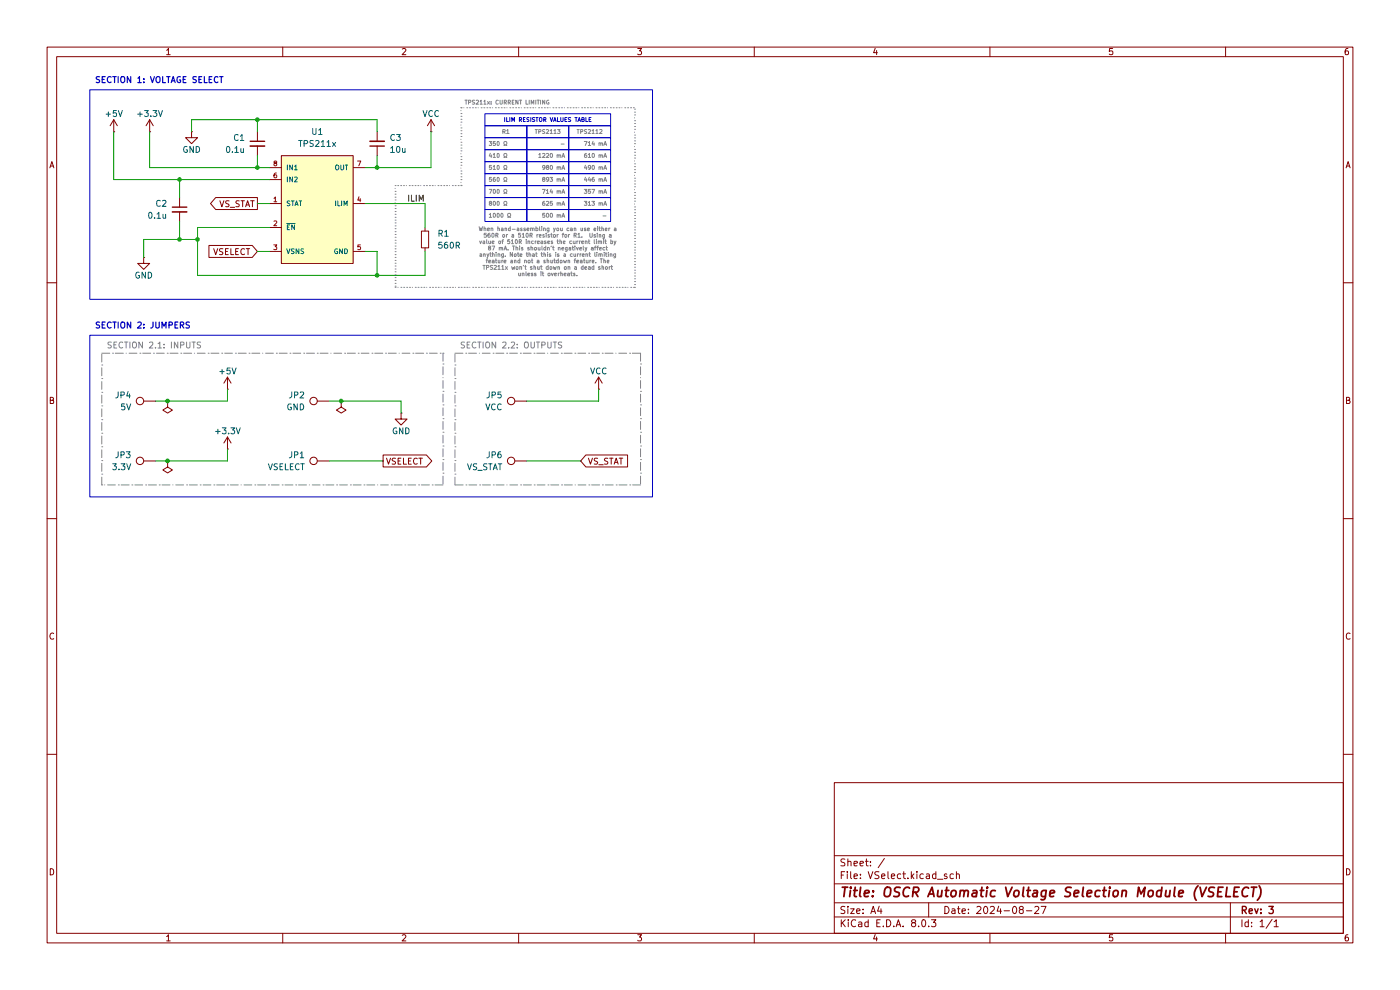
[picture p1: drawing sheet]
(kicad_sch
 (version 20231120)
 (generator "eeschema")
 (generator_version "8.0")
 (paper "A4")
 (title_block
  (title "OSCR Automatic Voltage Selection Module (VSELECT)")
  (date "2024-08-27")
  (rev "3"))
 (lib_symbols
  (symbol "!OSCRMisc:IC - VSELECT - TPS2113"
   (pin_names
    (offset 1.016)) (exclude_from_sim no) (in_bom yes) (on_board yes)
   (property "Reference" "U" (at 7.62 1.27 0) (effects (font (size 1.27 1.27)) (justify bottom)))
   (property "Value" "TPS2113" (at 0 8.89 0) (effects (font (size 1.27 1.27)) (justify left bottom) (hide yes)))
   (property "Footprint" "!OSCRMisc:IC - VSELECT - TPS2113PW" (at 0 11.43 0) (effects (font (size 1.27 1.27)) (justify left bottom) (hide yes)))
   (property "Datasheet" "http://www.ti.com/general/docs/lit/getliterature.tsp?genericPartNumber=TPS2113&fileType=pdf" (at 0 13.97 0) (effects (font (size 1.27 1.27)) (justify left bottom) (hide yes)))
   (property "Description" "OR Controller, Source Selector Switch, N-Channel, 2:1" (at 0 6.35 0) (effects (font (size 1.27 1.27)) (justify left bottom) (hide yes)))
   (property "LCSC" "C354512" (at 0 3.81 0) (effects (font (size 1.27 1.27)) (justify left bottom) (hide yes)))
   (property "Part" "Hand/TPS2113APWR (C130052); Machine/TPS2113ADRBR (C354512)" (at 0 16.51 0) (effects (font (size 1.27 1.27)) (justify left bottom) (hide yes)))
   (symbol "IC - VSELECT - TPS2113_1_1"
    (rectangle (start 0 0) (end 15.24 -22.86) (stroke (width 0) (type default)) (fill (type background)))
    (pin passive line (at -2.54 -10.16 0) (length 2.54) (name "STAT" (effects (font (size 1.016 1.016)))) (number "1" (effects (font (size 1.016 1.016)))))
    (pin input line (at -2.54 -15.24 0) (length 2.54) (name "~{EN}" (effects (font (size 1.016 1.016)))) (number "2" (effects (font (size 1.016 1.016)))))
    (pin input line (at -2.54 -20.32 0) (length 2.54) (name "VSNS" (effects (font (size 1.016 1.016)))) (number "3" (effects (font (size 1.016 1.016)))))
    (pin input line (at 17.78 -10.16 180) (length 2.54) (name "ILIM" (effects (font (size 1.016 1.016)))) (number "4" (effects (font (size 1.016 1.016)))))
    (pin power_in line (at 17.78 -20.32 180) (length 2.54) (name "GND" (effects (font (size 1.016 1.016)))) (number "5" (effects (font (size 1.016 1.016)))))
    (pin power_in line (at -2.54 -5.08 0) (length 2.54) (name "IN2" (effects (font (size 1.016 1.016)))) (number "6" (effects (font (size 1.016 1.016)))))
    (pin power_out line (at 17.78 -2.54 180) (length 2.54) (name "OUT" (effects (font (size 1.016 1.016)))) (number "7" (effects (font (size 1.016 1.016)))))
    (pin power_in line (at -2.54 -2.54 0) (length 2.54) (name "IN1" (effects (font (size 1.016 1.016)))) (number "8" (effects (font (size 1.016 1.016)))))
    (pin power_in line (at 17.78 -20.32 180) (length 2.54) hide (name "GND" (effects (font (size 1.016 1.016)))) (number "9" (effects (font (size 1.016 1.016)))))))
  (symbol "Connector:TestPoint"
   (pin_numbers hide)
   (pin_names
    (offset 0.762) hide) (exclude_from_sim no) (in_bom yes) (on_board yes)
   (property "Reference" "TP" (at 0 6.858 0) (effects (font (size 1.27 1.27))))
   (property "Value" "TestPoint" (at 0 5.08 0) (effects (font (size 1.27 1.27))))
   (property "Footprint" "" (at 5.08 0 0) (effects (font (size 1.27 1.27)) (hide yes)))
   (property "Datasheet" "~" (at 5.08 0 0) (effects (font (size 1.27 1.27)) (hide yes)))
   (property "Description" "test point" (at 0 0 0) (effects (font (size 1.27 1.27)) (hide yes)))
   (symbol "TestPoint_0_1"
    (circle (center 0 3.302) (radius 0.762) (stroke (width 0) (type default)) (fill (type none))))
   (symbol "TestPoint_1_1"
    (pin passive line (at 0 0 90) (length 2.54) (name "1" (effects (font (size 1.27 1.27)))) (number "1" (effects (font (size 1.27 1.27)))))))
  (symbol "Device:C_Small"
   (pin_numbers hide)
   (pin_names
    (offset 0.254) hide) (exclude_from_sim no) (in_bom yes) (on_board yes)
   (property "Reference" "C" (at 0.254 1.778 0) (effects (font (size 1.27 1.27)) (justify left)))
   (property "Value" "C_Small" (at 0.254 -2.032 0) (effects (font (size 1.27 1.27)) (justify left)))
   (property "Footprint" "" (at 0 0 0) (effects (font (size 1.27 1.27)) (hide yes)))
   (property "Datasheet" "~" (at 0 0 0) (effects (font (size 1.27 1.27)) (hide yes)))
   (property "Description" "Unpolarized capacitor, small symbol" (at 0 0 0) (effects (font (size 1.27 1.27)) (hide yes)))
   (symbol "C_Small_0_1"
    (polyline (pts (xy -1.524 -0.508) (xy 1.524 -0.508)) (stroke (width 0.3302) (type default)) (fill (type none)))
    (polyline (pts (xy -1.524 0.508) (xy 1.524 0.508)) (stroke (width 0.3048) (type default)) (fill (type none))))
   (symbol "C_Small_1_1"
    (pin passive line (at 0 2.54 270) (length 2.032) (name "~" (effects (font (size 1.27 1.27)))) (number "1" (effects (font (size 1.27 1.27)))))
    (pin passive line (at 0 -2.54 90) (length 2.032) (name "~" (effects (font (size 1.27 1.27)))) (number "2" (effects (font (size 1.27 1.27)))))))
  (symbol "Device:R_Small"
   (pin_numbers hide)
   (pin_names
    (offset 0.254) hide) (exclude_from_sim no) (in_bom yes) (on_board yes)
   (property "Reference" "R" (at 0.762 0.508 0) (effects (font (size 1.27 1.27)) (justify left)))
   (property "Value" "R_Small" (at 0.762 -1.016 0) (effects (font (size 1.27 1.27)) (justify left)))
   (property "Footprint" "" (at 0 0 0) (effects (font (size 1.27 1.27)) (hide yes)))
   (property "Datasheet" "~" (at 0 0 0) (effects (font (size 1.27 1.27)) (hide yes)))
   (property "Description" "Resistor, small symbol" (at 0 0 0) (effects (font (size 1.27 1.27)) (hide yes)))
   (symbol "R_Small_0_1"
    (rectangle (start -0.762 1.778) (end 0.762 -1.778) (stroke (width 0.2032) (type default)) (fill (type none))))
   (symbol "R_Small_1_1"
    (pin passive line (at 0 2.54 270) (length 0.762) (name "~" (effects (font (size 1.27 1.27)))) (number "1" (effects (font (size 1.27 1.27)))))
    (pin passive line (at 0 -2.54 90) (length 0.762) (name "~" (effects (font (size 1.27 1.27)))) (number "2" (effects (font (size 1.27 1.27)))))))
  (symbol "power:+3.3V"
   (power)
   (pin_numbers hide)
   (pin_names
    (offset 0) hide) (exclude_from_sim no) (in_bom yes) (on_board yes)
   (property "Reference" "#PWR" (at 0 -3.81 0) (effects (font (size 1.27 1.27)) (hide yes)))
   (property "Value" "+3.3V" (at 0 3.556 0) (effects (font (size 1.27 1.27))))
   (property "Footprint" "" (at 0 0 0) (effects (font (size 1.27 1.27)) (hide yes)))
   (property "Datasheet" "" (at 0 0 0) (effects (font (size 1.27 1.27)) (hide yes)))
   (property "Description" "Power symbol creates a global label with name \"+3.3V\"" (at 0 0 0) (effects (font (size 1.27 1.27)) (hide yes)))
   (symbol "+3.3V_0_1"
    (polyline (pts (xy -0.762 1.27) (xy 0 2.54)) (stroke (width 0) (type default)) (fill (type none)))
    (polyline (pts (xy 0 0) (xy 0 2.54)) (stroke (width 0) (type default)) (fill (type none)))
    (polyline (pts (xy 0 2.54) (xy 0.762 1.27)) (stroke (width 0) (type default)) (fill (type none))))
   (symbol "+3.3V_1_1"
    (pin power_in line (at 0 0 90) (length 0) (name "~" (effects (font (size 1.27 1.27)))) (number "1" (effects (font (size 1.27 1.27)))))))
  (symbol "power:+5V"
   (power)
   (pin_numbers hide)
   (pin_names
    (offset 0) hide) (exclude_from_sim no) (in_bom yes) (on_board yes)
   (property "Reference" "#PWR" (at 0 -3.81 0) (effects (font (size 1.27 1.27)) (hide yes)))
   (property "Value" "+5V" (at 0 3.556 0) (effects (font (size 1.27 1.27))))
   (property "Footprint" "" (at 0 0 0) (effects (font (size 1.27 1.27)) (hide yes)))
   (property "Datasheet" "" (at 0 0 0) (effects (font (size 1.27 1.27)) (hide yes)))
   (property "Description" "Power symbol creates a global label with name \"+5V\"" (at 0 0 0) (effects (font (size 1.27 1.27)) (hide yes)))
   (symbol "+5V_0_1"
    (polyline (pts (xy -0.762 1.27) (xy 0 2.54)) (stroke (width 0) (type default)) (fill (type none)))
    (polyline (pts (xy 0 0) (xy 0 2.54)) (stroke (width 0) (type default)) (fill (type none)))
    (polyline (pts (xy 0 2.54) (xy 0.762 1.27)) (stroke (width 0) (type default)) (fill (type none))))
   (symbol "+5V_1_1"
    (pin power_in line (at 0 0 90) (length 0) (name "~" (effects (font (size 1.27 1.27)))) (number "1" (effects (font (size 1.27 1.27)))))))
  (symbol "power:GND"
   (power)
   (pin_numbers hide)
   (pin_names
    (offset 0) hide) (exclude_from_sim no) (in_bom yes) (on_board yes)
   (property "Reference" "#PWR" (at 0 -6.35 0) (effects (font (size 1.27 1.27)) (hide yes)))
   (property "Value" "GND" (at 0 -3.81 0) (effects (font (size 1.27 1.27))))
   (property "Footprint" "" (at 0 0 0) (effects (font (size 1.27 1.27)) (hide yes)))
   (property "Datasheet" "" (at 0 0 0) (effects (font (size 1.27 1.27)) (hide yes)))
   (property "Description" "Power symbol creates a global label with name \"GND\" , ground" (at 0 0 0) (effects (font (size 1.27 1.27)) (hide yes)))
   (symbol "GND_0_1"
    (polyline (pts (xy 0 0) (xy 0 -1.27) (xy 1.27 -1.27) (xy 0 -2.54) (xy -1.27 -1.27) (xy 0 -1.27)) (stroke (width 0) (type default)) (fill (type none))))
   (symbol "GND_1_1"
    (pin power_in line (at 0 0 270) (length 0) (name "~" (effects (font (size 1.27 1.27)))) (number "1" (effects (font (size 1.27 1.27)))))))
  (symbol "power:PWR_FLAG"
   (power)
   (pin_numbers hide)
   (pin_names
    (offset 0) hide) (exclude_from_sim no) (in_bom yes) (on_board yes)
   (property "Reference" "#FLG" (at 0 1.905 0) (effects (font (size 1.27 1.27)) (hide yes)))
   (property "Value" "PWR_FLAG" (at 0 3.81 0) (effects (font (size 1.27 1.27))))
   (property "Footprint" "" (at 0 0 0) (effects (font (size 1.27 1.27)) (hide yes)))
   (property "Datasheet" "~" (at 0 0 0) (effects (font (size 1.27 1.27)) (hide yes)))
   (property "Description" "Special symbol for telling ERC where power comes from" (at 0 0 0) (effects (font (size 1.27 1.27)) (hide yes)))
   (symbol "PWR_FLAG_0_0"
    (pin power_out line (at 0 0 90) (length 0) (name "~" (effects (font (size 1.27 1.27)))) (number "1" (effects (font (size 1.27 1.27))))))
   (symbol "PWR_FLAG_0_1"
    (polyline (pts (xy 0 0) (xy 0 1.27) (xy -1.016 1.905) (xy 0 2.54) (xy 1.016 1.905) (xy 0 1.27)) (stroke (width 0) (type default)) (fill (type none)))))
  (symbol "power:VCC"
   (power)
   (pin_numbers hide)
   (pin_names
    (offset 0) hide) (exclude_from_sim no) (in_bom yes) (on_board yes)
   (property "Reference" "#PWR" (at 0 -3.81 0) (effects (font (size 1.27 1.27)) (hide yes)))
   (property "Value" "VCC" (at 0 3.556 0) (effects (font (size 1.27 1.27))))
   (property "Footprint" "" (at 0 0 0) (effects (font (size 1.27 1.27)) (hide yes)))
   (property "Datasheet" "" (at 0 0 0) (effects (font (size 1.27 1.27)) (hide yes)))
   (property "Description" "Power symbol creates a global label with name \"VCC\"" (at 0 0 0) (effects (font (size 1.27 1.27)) (hide yes)))
   (symbol "VCC_0_1"
    (polyline (pts (xy -0.762 1.27) (xy 0 2.54)) (stroke (width 0) (type default)) (fill (type none)))
    (polyline (pts (xy 0 0) (xy 0 2.54)) (stroke (width 0) (type default)) (fill (type none)))
    (polyline (pts (xy 0 2.54) (xy 0.762 1.27)) (stroke (width 0) (type default)) (fill (type none))))
   (symbol "VCC_1_1"
    (pin power_in line (at 0 0 90) (length 0) (name "~" (effects (font (size 1.27 1.27)))) (number "1" (effects (font (size 1.27 1.27))))))))
 (junction
  (at 72.39 85.09)
  (diameter 0)
  (color 0 0 0 0))
 (junction
  (at 35.56 97.79)
  (diameter 0)
  (color 0 0 0 0))
 (junction
  (at 80.01 35.56)
  (diameter 0)
  (color 0 0 0 0))
 (junction
  (at 54.61 35.56)
  (diameter 0)
  (color 0 0 0 0))
 (junction
  (at 38.1 50.8)
  (diameter 0)
  (color 0 0 0 0))
 (junction
  (at 35.56 85.09)
  (diameter 0)
  (color 0 0 0 0))
 (junction
  (at 54.61 25.4)
  (diameter 0)
  (color 0 0 0 0))
 (junction
  (at 41.91 50.8)
  (diameter 0)
  (color 0 0 0 0))
 (junction
  (at 80.01 58.42)
  (diameter 0)
  (color 0 0 0 0))
 (junction
  (at 38.1 38.1)
  (diameter 0)
  (color 0 0 0 0))
 (wire
  (pts (xy 127 82.55) (xy 127 85.09))
  (stroke (width 0) (type default)))
 (wire
  (pts (xy 41.91 58.42) (xy 80.01 58.42))
  (stroke (width 0) (type default)))
 (wire
  (pts (xy 24.13 38.1) (xy 24.13 27.94))
  (stroke (width 0) (type default)))
 (wire
  (pts (xy 111.76 97.79) (xy 123.19 97.79))
  (stroke (width 0) (type default)))
 (polyline
  (pts (xy 97.79 22.86) (xy 97.79 39.37))
  (stroke (width 0) (type dot) (color 132 132 132 1)))
 (wire
  (pts (xy 77.47 53.34) (xy 80.01 53.34))
  (stroke (width 0) (type default)))
 (polyline
  (pts (xy 134.62 60.96) (xy 134.62 22.86))
  (stroke (width 0) (type dot) (color 132 132 132 1)))
 (wire
  (pts (xy 54.61 53.34) (xy 57.15 53.34))
  (stroke (width 0) (type default)))
 (wire
  (pts (xy 69.85 97.79) (xy 81.28 97.79))
  (stroke (width 0) (type default)))
 (wire
  (pts (xy 85.09 85.09) (xy 85.09 87.63))
  (stroke (width 0) (type default)))
 (wire
  (pts (xy 38.1 38.1) (xy 57.15 38.1))
  (stroke (width 0) (type default)))
 (wire
  (pts (xy 80.01 25.4) (xy 54.61 25.4))
  (stroke (width 0) (type default)))
 (wire
  (pts (xy 80.01 58.42) (xy 90.17 58.42))
  (stroke (width 0) (type default)))
 (wire
  (pts (xy 80.01 53.34) (xy 80.01 58.42))
  (stroke (width 0) (type default)))
 (wire
  (pts (xy 35.56 97.79) (xy 48.26 97.79))
  (stroke (width 0) (type default)))
 (wire
  (pts (xy 54.61 33.02) (xy 54.61 35.56))
  (stroke (width 0) (type default)))
 (wire
  (pts (xy 38.1 38.1) (xy 24.13 38.1))
  (stroke (width 0) (type default)))
 (wire
  (pts (xy 54.61 43.18) (xy 57.15 43.18))
  (stroke (width 0) (type default)))
 (wire
  (pts (xy 30.48 50.8) (xy 30.48 54.61))
  (stroke (width 0) (type default)))
 (wire
  (pts (xy 69.85 85.09) (xy 72.39 85.09))
  (stroke (width 0) (type default)))
 (wire
  (pts (xy 57.15 48.26) (xy 41.91 48.26))
  (stroke (width 0) (type default)))
 (wire
  (pts (xy 38.1 50.8) (xy 30.48 50.8))
  (stroke (width 0) (type default)))
 (wire
  (pts (xy 33.02 85.09) (xy 35.56 85.09))
  (stroke (width 0) (type default)))
 (wire
  (pts (xy 111.76 85.09) (xy 127 85.09))
  (stroke (width 0) (type default)))
 (wire
  (pts (xy 72.39 85.09) (xy 85.09 85.09))
  (stroke (width 0) (type default)))
 (wire
  (pts (xy 80.01 33.02) (xy 80.01 35.56))
  (stroke (width 0) (type default)))
 (wire
  (pts (xy 91.44 27.94) (xy 91.44 35.56))
  (stroke (width 0) (type default)))
 (wire
  (pts (xy 31.75 27.94) (xy 31.75 35.56))
  (stroke (width 0) (type default)))
 (wire
  (pts (xy 40.64 27.94) (xy 40.64 25.4))
  (stroke (width 0) (type default)))
 (wire
  (pts (xy 38.1 38.1) (xy 38.1 41.91))
  (stroke (width 0) (type default)))
 (wire
  (pts (xy 33.02 97.79) (xy 35.56 97.79))
  (stroke (width 0) (type default)))
 (wire
  (pts (xy 31.75 35.56) (xy 54.61 35.56))
  (stroke (width 0) (type default)))
 (wire
  (pts (xy 80.01 35.56) (xy 91.44 35.56))
  (stroke (width 0) (type default)))
 (wire
  (pts (xy 90.17 53.34) (xy 90.17 58.42))
  (stroke (width 0) (type default)))
 (wire
  (pts (xy 35.56 85.09) (xy 48.26 85.09))
  (stroke (width 0) (type default)))
 (wire
  (pts (xy 40.64 25.4) (xy 54.61 25.4))
  (stroke (width 0) (type default)))
 (wire
  (pts (xy 48.26 95.25) (xy 48.26 97.79))
  (stroke (width 0) (type default)))
 (wire
  (pts (xy 54.61 35.56) (xy 57.15 35.56))
  (stroke (width 0) (type default)))
 (wire
  (pts (xy 77.47 35.56) (xy 80.01 35.56))
  (stroke (width 0) (type default)))
 (wire
  (pts (xy 54.61 25.4) (xy 54.61 27.94))
  (stroke (width 0) (type default)))
 (polyline
  (pts (xy 83.82 39.37) (xy 83.82 60.96))
  (stroke (width 0) (type dot) (color 132 132 132 1)))
 (polyline
  (pts (xy 83.82 60.96) (xy 134.62 60.96))
  (stroke (width 0) (type dot) (color 132 132 132 1)))
 (wire
  (pts (xy 90.17 43.18) (xy 90.17 48.26))
  (stroke (width 0) (type default)))
 (wire
  (pts (xy 41.91 58.42) (xy 41.91 50.8))
  (stroke (width 0) (type default)))
 (polyline
  (pts (xy 97.79 22.86) (xy 134.62 22.86))
  (stroke (width 0) (type dot) (color 132 132 132 1)))
 (wire
  (pts (xy 80.01 27.94) (xy 80.01 25.4))
  (stroke (width 0) (type default)))
 (wire
  (pts (xy 38.1 50.8) (xy 41.91 50.8))
  (stroke (width 0) (type default)))
 (wire
  (pts (xy 77.47 43.18) (xy 90.17 43.18))
  (stroke (width 0) (type default)))
 (wire
  (pts (xy 38.1 46.99) (xy 38.1 50.8))
  (stroke (width 0) (type default)))
 (wire
  (pts (xy 41.91 50.8) (xy 41.91 48.26))
  (stroke (width 0) (type default)))
 (polyline
  (pts (xy 97.79 39.37) (xy 83.82 39.37))
  (stroke (width 0) (type dot) (color 132 132 132 1)))
 (wire
  (pts (xy 48.26 82.55) (xy 48.26 85.09))
  (stroke (width 0) (type default)))
 (rectangle
  (start 21.59 74.93)
  (end 93.98 102.87)
  (stroke (width 0) (type dash_dot) (color 132 132 132 1))
  (fill (type none)))
 (rectangle
  (start 96.52 74.93)
  (end 135.89 102.87)
  (stroke (width 0) (type dash_dot) (color 132 132 132 1))
  (fill (type none)))
 (rectangle
  (start 19.05 71.12)
  (end 138.43 105.41)
  (stroke (width 0) (type default))
  (fill (type none)))
 (rectangle
  (start 19.05 19.05)
  (end 138.43 63.5)
  (stroke (width 0) (type default))
  (fill (type none)))
 (text_box "350 Ω"
  (exclude_from_sim no)
  (at 102.87 29.21 0)
  (size 8.89 2.54)
  (stroke (width 0.1) (type solid))
  (fill (type none))
  (effects (font (size 0.847 0.847) (color 132 132 132 1)) (justify left)))
 (text_box "SECTION 2: JUMPERS"
  (exclude_from_sim no)
  (at 19.05 67.31 0)
  (size 119.38 3.81)
  (stroke (width -0.0001) (type default))
  (fill (type none))
  (effects (font (size 1.27 1.27) (thickness 0.254)
    (bold yes)) (justify left top)))
 (text_box "700 Ω"
  (exclude_from_sim no)
  (at 102.87 39.37 0)
  (size 8.89 2.54)
  (stroke (width 0.1) (type solid))
  (fill (type none))
  (effects (font (size 0.847 0.847) (color 132 132 132 1)) (justify left)))
 (text_box "TPS2113"
  (exclude_from_sim no)
  (at 111.76 26.67 0)
  (size 8.89 2.54)
  (stroke (width 0.1) (type solid))
  (fill (type none))
  (effects (font (size 0.847 0.847) (thickness 0.1694)
    (bold yes) (color 132 132 132 1))))
 (text_box "510 Ω"
  (exclude_from_sim no)
  (at 102.87 34.29 0)
  (size 8.89 2.54)
  (stroke (width 0.1) (type solid))
  (fill (type none))
  (effects (font (size 0.847 0.847) (color 132 132 132 1)) (justify left)))
 (text_box "446 mA"
  (exclude_from_sim no)
  (at 120.65 36.83 0)
  (size 8.89 2.54)
  (stroke (width 0.1) (type solid))
  (fill (type none))
  (effects (font (size 0.847 0.847) (color 132 132 132 1)) (justify right)))
 (text_box "490 mA"
  (exclude_from_sim no)
  (at 120.65 34.29 0)
  (size 8.89 2.54)
  (stroke (width 0.1) (type solid))
  (fill (type none))
  (effects (font (size 0.847 0.847) (color 132 132 132 1)) (justify right)))
 (text_box "R1"
  (exclude_from_sim no)
  (at 102.87 26.67 0)
  (size 8.89 2.54)
  (stroke (width 0.1) (type solid))
  (fill (type none))
  (effects (font (size 0.847 0.847) (thickness 0.1694)
    (bold yes) (color 132 132 132 1))))
 (text_box "980 mA"
  (exclude_from_sim no)
  (at 111.76 34.29 0)
  (size 8.89 2.54)
  (stroke (width 0.1) (type solid))
  (fill (type none))
  (effects (font (size 0.847 0.847) (color 132 132 132 1)) (justify right)))
 (text_box "893 mA"
  (exclude_from_sim no)
  (at 111.76 36.83 0)
  (size 8.89 2.54)
  (stroke (width 0.1) (type solid))
  (fill (type none))
  (effects (font (size 0.847 0.847) (color 132 132 132 1)) (justify right)))
 (text_box "1000 Ω"
  (exclude_from_sim no)
  (at 102.87 44.45 0)
  (size 8.89 2.54)
  (stroke (width 0.1) (type solid))
  (fill (type none))
  (effects (font (size 0.847 0.847) (color 132 132 132 1)) (justify left)))
 (text_box "714 mA"
  (exclude_from_sim no)
  (at 111.76 39.37 0)
  (size 8.89 2.54)
  (stroke (width 0.1) (type solid))
  (fill (type none))
  (effects (font (size 0.847 0.847) (color 132 132 132 1)) (justify right)))
 (text_box "313 mA"
  (exclude_from_sim no)
  (at 120.65 41.91 0)
  (size 8.89 2.54)
  (stroke (width 0.1) (type solid))
  (fill (type none))
  (effects (font (size 0.847 0.847) (color 132 132 132 1)) (justify right)))
 (text_box "TPS211x: CURRENT LIMITING"
  (exclude_from_sim no)
  (at 97.79 20.32 0)
  (size 36.83 2.54)
  (stroke (width -0.0001) (type default))
  (fill (type none))
  (effects (font (size 0.847 0.847) (thickness 0.254)
    (bold yes) (color 132 132 132 1)) (justify left bottom)))
 (text_box "714 mA"
  (exclude_from_sim no)
  (at 120.65 29.21 0)
  (size 8.89 2.54)
  (stroke (width 0.1) (type solid))
  (fill (type none))
  (effects (font (size 0.847 0.847) (color 132 132 132 1)) (justify right)))
 (text_box "500 mA"
  (exclude_from_sim no)
  (at 111.76 44.45 0)
  (size 8.89 2.54)
  (stroke (width 0.1) (type solid))
  (fill (type none))
  (effects (font (size 0.847 0.847) (color 132 132 132 1)) (justify right)))
 (text_box "625 mA"
  (exclude_from_sim no)
  (at 111.76 41.91 0)
  (size 8.89 2.54)
  (stroke (width 0.1) (type solid))
  (fill (type none))
  (effects (font (size 0.847 0.847) (color 132 132 132 1)) (justify right)))
 (text_box "560 Ω"
  (exclude_from_sim no)
  (at 102.87 36.83 0)
  (size 8.89 2.54)
  (stroke (width 0.1) (type solid))
  (fill (type none))
  (effects (font (size 0.847 0.847) (color 132 132 132 1)) (justify left)))
 (text_box "357 mA"
  (exclude_from_sim no)
  (at 120.65 39.37 0)
  (size 8.89 2.54)
  (stroke (width 0.1) (type solid))
  (fill (type none))
  (effects (font (size 0.847 0.847) (color 132 132 132 1)) (justify right)))
 (text_box "SECTION 2.2: OUTPUTS"
  (exclude_from_sim no)
  (at 96.52 72.39 0)
  (size 39.37 2.54)
  (stroke (width -0.0001) (type default))
  (fill (type none))
  (effects (font (size 1.27 1.27) (color 132 132 132 1)) (justify left bottom)))
 (text_box "610 mA"
  (exclude_from_sim no)
  (at 120.65 31.75 0)
  (size 8.89 2.54)
  (stroke (width 0.1) (type solid))
  (fill (type none))
  (effects (font (size 0.847 0.847) (color 132 132 132 1)) (justify right)))
 (text_box "1220 mA"
  (exclude_from_sim no)
  (at 111.76 31.75 0)
  (size 8.89 2.54)
  (stroke (width 0.1) (type solid))
  (fill (type none))
  (effects (font (size 0.847 0.847) (color 132 132 132 1)) (justify right)))
 (text_box "410 Ω"
  (exclude_from_sim no)
  (at 102.87 31.75 0)
  (size 8.89 2.54)
  (stroke (width 0.1) (type solid))
  (fill (type none))
  (effects (font (size 0.847 0.847) (color 132 132 132 1)) (justify left)))
 (text_box "-"
  (exclude_from_sim no)
  (at 111.76 29.21 0)
  (size 8.89 2.54)
  (stroke (width 0.1) (type solid))
  (fill (type none))
  (effects (font (size 0.847 0.847) (color 132 132 132 1)) (justify right)))
 (text_box "SECTION 2.1: INPUTS"
  (exclude_from_sim no)
  (at 21.59 72.39 0)
  (size 72.39 2.54)
  (stroke (width -0.0001) (type default))
  (fill (type none))
  (effects (font (size 1.27 1.27) (color 132 132 132 1)) (justify left bottom)))
 (text_box "ILIM RESISTOR VALUES TABLE"
  (exclude_from_sim no)
  (at 102.87 24.13 0)
  (size 26.67 2.54)
  (stroke (width 0.1) (type solid))
  (fill (type none))
  (effects (font (size 0.847 0.847) (thickness 0.1694)
    (bold yes))))
 (text_box "TPS2112"
  (exclude_from_sim no)
  (at 120.65 26.67 0)
  (size 8.89 2.54)
  (stroke (width 0.1) (type solid))
  (fill (type none))
  (effects (font (size 0.847 0.847) (thickness 0.1694)
    (bold yes) (color 132 132 132 1))))
 (text_box "-"
  (exclude_from_sim no)
  (at 120.65 44.45 0)
  (size 8.89 2.54)
  (stroke (width 0.1) (type solid))
  (fill (type none))
  (effects (font (size 0.847 0.847) (color 132 132 132 1)) (justify right)))
 (text_box "800 Ω"
  (exclude_from_sim no)
  (at 102.87 41.91 0)
  (size 8.89 2.54)
  (stroke (width 0.1) (type solid))
  (fill (type none))
  (effects (font (size 0.847 0.847) (color 132 132 132 1)) (justify left)))
 (text_box "SECTION 1: VOLTAGE SELECT"
  (exclude_from_sim no)
  (at 19.05 15.24 0)
  (size 119.38 3.81)
  (stroke (width -0.0001) (type default))
  (fill (type none))
  (effects (font (size 1.27 1.27) (thickness 0.254)
    (bold yes)) (justify left top)))
 (text_box "When hand-assembling you can use either a 560R or a 510R resistor for R1.  Using a value of 510R increases the current limit by 87 mA. This shouldn't negatively affect anything. Note that this is a current limiting feature and not a shutdown feature. The TPS211x won't shut down on a dead short unless it overheats."
  (exclude_from_sim no)
  (at 100.33 46.99 0)
  (size 31.75 12.7)
  (stroke (width -0.0001) (type dot))
  (fill (type none))
  (effects (font (size 0.847 0.847) (color 132 132 132 1))))
 (label "ILIM"
  (at 90.17 43.18 180)
  (fields_autoplaced yes)
  (effects (font (size 1.27 1.27)) (justify right bottom)))
 (global_label "VS_STAT"
  (shape input)
  (at 123.19 97.79 0)
  (fields_autoplaced yes)
  (effects (font (size 1.27 1.27)) (justify left))
  (property "Intersheetrefs" "${INTERSHEET_REFS}" (at 133.6742 97.79 0) (effects (font (size 1.27 1.27)) (justify left) (hide yes))))
 (global_label "VSELECT"
  (shape output)
  (at 81.28 97.79 0)
  (fields_autoplaced yes)
  (effects (font (size 1.27 1.27)) (justify left))
  (property "Intersheetrefs" "${INTERSHEET_REFS}" (at 92.127 97.79 0) (effects (font (size 1.27 1.27)) (justify left) (hide yes))))
 (global_label "VS_STAT"
  (shape output)
  (at 54.61 43.18 180)
  (fields_autoplaced yes)
  (effects (font (size 1.27 1.27)) (justify right))
  (property "Intersheetrefs" "${INTERSHEET_REFS}" (at 44.1258 43.18 0) (effects (font (size 1.27 1.27)) (justify right) (hide yes))))
 (global_label "VSELECT"
  (shape input)
  (at 54.61 53.34 180)
  (fields_autoplaced yes)
  (effects (font (size 1.27 1.27)) (justify right))
  (property "Intersheetrefs" "${INTERSHEET_REFS}" (at 43.763 53.34 0) (effects (font (size 1.27 1.27)) (justify right) (hide yes))))
 (symbol
  (lib_id "Device:C_Small")
  (at 38.1 44.45 0)
  (unit 1)
  (exclude_from_sim no)
  (in_bom yes)
  (on_board yes)
  (dnp no)
  (fields_autoplaced yes)
  (property "Reference" "C2" (at 35.56 43.1862 0) (effects (font (size 1.27 1.27)) (justify right)))
  (property "Value" "0.1u" (at 35.56 45.7262 0) (effects (font (size 1.27 1.27)) (justify right)))
  (property "Footprint" "Capacitor_SMD:C_0402_1005Metric_Pad0.74x0.62mm_HandSolder" (at 38.1 44.45 0) (effects (font (size 1.27 1.27)) (hide yes)))
  (property "Datasheet" "~" (at 38.1 44.45 0) (effects (font (size 1.27 1.27)) (hide yes)))
  (property "Description" "Unpolarized capacitor, small symbol" (at 38.1 44.45 0) (effects (font (size 1.27 1.27)) (hide yes)))
  (property "LCSC" "C1525" (at 38.1 44.45 0) (effects (font (size 1.27 1.27)) (hide yes)))
  (property "Part" "CL05B104KO5NNNC" (at 38.1 44.45 0) (effects (font (size 1.27 1.27)) (hide yes)))
  (pin "1")
  (pin "2"))
 (symbol
  (lib_id "power:VCC")
  (at 127 82.55 0)
  (unit 1)
  (exclude_from_sim no)
  (in_bom yes)
  (on_board yes)
  (dnp no)
  (property "Reference" "#PWR0102" (at 127 86.36 0) (effects (font (size 1.27 1.27)) (hide yes)))
  (property "Value" "VCC" (at 127 78.74 0) (effects (font (size 1.27 1.27))))
  (property "Footprint" "" (at 127 82.55 0) (effects (font (size 1.27 1.27)) (hide yes)))
  (property "Datasheet" "" (at 127 82.55 0) (effects (font (size 1.27 1.27)) (hide yes)))
  (property "Description" "Power symbol creates a global label with name \"VCC\"" (at 127 82.55 0) (effects (font (size 1.27 1.27)) (hide yes)))
  (pin "1"))
 (symbol
  (lib_id "power:+3.3V")
  (at 31.75 27.94 0)
  (unit 1)
  (exclude_from_sim no)
  (in_bom yes)
  (on_board yes)
  (dnp no)
  (property "Reference" "#PWR02" (at 31.75 31.75 0) (effects (font (size 1.27 1.27)) (hide yes)))
  (property "Value" "+3.3V" (at 31.75 24.13 0) (effects (font (size 1.27 1.27))))
  (property "Footprint" "" (at 31.75 27.94 0) (effects (font (size 1.27 1.27)) (hide yes)))
  (property "Datasheet" "" (at 31.75 27.94 0) (effects (font (size 1.27 1.27)) (hide yes)))
  (property "Description" "Power symbol creates a global label with name \"+3.3V\"" (at 31.75 27.94 0) (effects (font (size 1.27 1.27)) (hide yes)))
  (pin "1"))
 (symbol
  (lib_id "Device:C_Small")
  (at 80.01 30.48 180)
  (unit 1)
  (exclude_from_sim no)
  (in_bom yes)
  (on_board yes)
  (dnp no)
  (fields_autoplaced yes)
  (property "Reference" "C3" (at 82.55 29.2035 0) (effects (font (size 1.27 1.27)) (justify right)))
  (property "Value" "10u" (at 82.55 31.7435 0) (effects (font (size 1.27 1.27)) (justify right)))
  (property "Footprint" "Capacitor_SMD:C_0402_1005Metric_Pad0.74x0.62mm_HandSolder" (at 80.01 30.48 0) (effects (font (size 1.27 1.27)) (hide yes)))
  (property "Datasheet" "~" (at 80.01 30.48 0) (effects (font (size 1.27 1.27)) (hide yes)))
  (property "Description" "Unpolarized capacitor, small symbol" (at 80.01 30.48 0) (effects (font (size 1.27 1.27)) (hide yes)))
  (property "LCSC" "C15525" (at 80.01 30.48 0) (effects (font (size 1.27 1.27)) (hide yes)))
  (property "Part" "CL05A106MQ5NUNC" (at 80.01 30.48 0) (effects (font (size 1.27 1.27)) (hide yes)))
  (pin "1")
  (pin "2"))
 (symbol
  (lib_id "Connector:TestPoint")
  (at 69.85 85.09 90)
  (unit 1)
  (exclude_from_sim no)
  (in_bom no)
  (on_board yes)
  (dnp no)
  (fields_autoplaced yes)
  (property "Reference" "JP2" (at 64.77 83.8199 90) (effects (font (size 1.27 1.27)) (justify left)))
  (property "Value" "GND" (at 64.77 86.3599 90) (effects (font (size 1.27 1.27)) (justify left)))
  (property "Footprint" "TestPoint:TestPoint_Pad_2.0x2.0mm" (at 69.85 80.01 0) (effects (font (size 1.27 1.27)) (hide yes)))
  (property "Datasheet" "~" (at 69.85 80.01 0) (effects (font (size 1.27 1.27)) (hide yes)))
  (property "Description" "test point" (at 69.85 85.09 0) (effects (font (size 1.27 1.27)) (hide yes)))
  (pin "1"))
 (symbol
  (lib_id "!OSCRMisc:IC - VSELECT - TPS2113")
  (at 59.69 33.02 0)
  (unit 1)
  (exclude_from_sim no)
  (in_bom yes)
  (on_board yes)
  (dnp no)
  (fields_autoplaced yes)
  (property "Reference" "U1" (at 67.31 27.94 0) (effects (font (size 1.27 1.27))))
  (property "Value" "TPS211x" (at 67.31 30.48 0) (effects (font (size 1.27 1.27))))
  (property "Footprint" "!OSCRMisc:IC - VSELECT - TPS2113" (at 59.69 21.59 0) (effects (font (size 1.27 1.27)) (justify left bottom) (hide yes)))
  (property "Datasheet" "http://www.ti.com/general/docs/lit/getliterature.tsp?genericPartNumber=TPS2113&fileType=pdf" (at 59.69 19.05 0) (effects (font (size 1.27 1.27)) (justify left bottom) (hide yes)))
  (property "Description" "OR Controller, Source Selector Switch, N-Channel, 2:1" (at 59.69 26.67 0) (effects (font (size 1.27 1.27)) (justify left bottom) (hide yes)))
  (property "LCSC" "C354512" (at 59.69 29.21 0) (effects (font (size 1.27 1.27)) (justify left bottom) (hide yes)))
  (property "Part" "Hand/TPS2113APWR (C130052); Machine/TPS2113ADRBR (C354512)" (at 59.69 16.51 0) (effects (font (size 1.27 1.27)) (justify left bottom) (hide yes)))
  (property "Note" "You can substitute a TPS2112, just be sure to update the value of R1." (at 59.69 33.02 0) (effects (font (size 1.27 1.27)) (hide yes)))
  (pin "1")
  (pin "2")
  (pin "3")
  (pin "4")
  (pin "5")
  (pin "6")
  (pin "7")
  (pin "8")
  (pin "9"))
 (symbol
  (lib_id "power:GND")
  (at 30.48 54.61 0)
  (unit 1)
  (exclude_from_sim no)
  (in_bom yes)
  (on_board yes)
  (dnp no)
  (property "Reference" "#PWR01" (at 30.48 60.96 0) (effects (font (size 1.27 1.27)) (hide yes)))
  (property "Value" "GND" (at 30.48 58.42 0) (effects (font (size 1.27 1.27))))
  (property "Footprint" "" (at 30.48 54.61 0) (effects (font (size 1.27 1.27)) (hide yes)))
  (property "Datasheet" "" (at 30.48 54.61 0) (effects (font (size 1.27 1.27)) (hide yes)))
  (property "Description" "Power symbol creates a global label with name \"GND\" , ground" (at 30.48 54.61 0) (effects (font (size 1.27 1.27)) (hide yes)))
  (pin "1"))
 (symbol
  (lib_id "Connector:TestPoint")
  (at 111.76 85.09 90)
  (unit 1)
  (exclude_from_sim no)
  (in_bom no)
  (on_board yes)
  (dnp no)
  (fields_autoplaced yes)
  (property "Reference" "JP5" (at 106.68 83.8199 90) (effects (font (size 1.27 1.27)) (justify left)))
  (property "Value" "VCC" (at 106.68 86.3599 90) (effects (font (size 1.27 1.27)) (justify left)))
  (property "Footprint" "!OSCRMisc:Header - VSELECT - Switch Pad" (at 111.76 80.01 0) (effects (font (size 1.27 1.27)) (hide yes)))
  (property "Datasheet" "~" (at 111.76 80.01 0) (effects (font (size 1.27 1.27)) (hide yes)))
  (property "Description" "test point" (at 111.76 85.09 0) (effects (font (size 1.27 1.27)) (hide yes)))
  (property "JLCPCB" "" (at 111.76 85.09 0) (effects (font (size 1.27 1.27)) (hide yes)))
  (pin "1"))
 (symbol
  (lib_id "power:GND")
  (at 40.64 27.94 0)
  (unit 1)
  (exclude_from_sim no)
  (in_bom yes)
  (on_board yes)
  (dnp no)
  (property "Reference" "#PWR0101" (at 40.64 34.29 0) (effects (font (size 1.27 1.27)) (hide yes)))
  (property "Value" "GND" (at 40.64 31.75 0) (effects (font (size 1.27 1.27))))
  (property "Footprint" "" (at 40.64 27.94 0) (effects (font (size 1.27 1.27)) (hide yes)))
  (property "Datasheet" "" (at 40.64 27.94 0) (effects (font (size 1.27 1.27)) (hide yes)))
  (property "Description" "Power symbol creates a global label with name \"GND\" , ground" (at 40.64 27.94 0) (effects (font (size 1.27 1.27)) (hide yes)))
  (pin "1"))
 (symbol
  (lib_id "Connector:TestPoint")
  (at 69.85 97.79 90)
  (unit 1)
  (exclude_from_sim no)
  (in_bom no)
  (on_board yes)
  (dnp no)
  (fields_autoplaced yes)
  (property "Reference" "JP1" (at 64.77 96.5199 90) (effects (font (size 1.27 1.27)) (justify left)))
  (property "Value" "VSELECT" (at 64.77 99.0599 90) (effects (font (size 1.27 1.27)) (justify left)))
  (property "Footprint" "TestPoint:TestPoint_Pad_2.0x2.0mm" (at 69.85 92.71 0) (effects (font (size 1.27 1.27)) (hide yes)))
  (property "Datasheet" "~" (at 69.85 92.71 0) (effects (font (size 1.27 1.27)) (hide yes)))
  (property "Description" "" (at 69.85 97.79 0) (effects (font (size 1.27 1.27)) (hide yes)))
  (pin "1"))
 (symbol
  (lib_id "Device:R_Small")
  (at 90.17 50.8 180)
  (unit 1)
  (exclude_from_sim no)
  (in_bom yes)
  (on_board yes)
  (dnp no)
  (fields_autoplaced yes)
  (property "Reference" "R1" (at 92.71 49.5299 0) (effects (font (size 1.27 1.27)) (justify right)))
  (property "Value" "560R" (at 92.71 52.0699 0) (effects (font (size 1.27 1.27)) (justify right)))
  (property "Footprint" "Resistor_SMD:R_0402_1005Metric_Pad0.72x0.64mm_HandSolder" (at 90.17 50.8 0) (effects (font (size 1.27 1.27)) (hide yes)))
  (property "Datasheet" "~" (at 90.17 50.8 0) (effects (font (size 1.27 1.27)) (hide yes)))
  (property "Description" "Resistor, small symbol" (at 90.17 50.8 0) (effects (font (size 1.27 1.27)) (hide yes)))
  (property "LCSC" "C25123" (at 90.17 50.8 0) (effects (font (size 1.27 1.27)) (hide yes)))
  (property "Alt Parts" "1.12A/560R (C137858); 0.98A/510R (C25123)" (at 90.17 50.8 0) (effects (font (size 1.27 1.27)) (hide yes)))
  (property "Part" "0402WGF5100TCE" (at 90.17 50.8 0) (effects (font (size 1.27 1.27)) (hide yes)))
  (property "Note" "The closest JLCPCB \"basic part\" is for the 510R" (at 90.17 50.8 0) (effects (font (size 1.27 1.27)) (hide yes)))
  (pin "1")
  (pin "2"))
 (symbol
  (lib_id "Connector:TestPoint")
  (at 111.76 97.79 90)
  (unit 1)
  (exclude_from_sim no)
  (in_bom no)
  (on_board yes)
  (dnp no)
  (fields_autoplaced yes)
  (property "Reference" "JP6" (at 106.68 96.5199 90) (effects (font (size 1.27 1.27)) (justify left)))
  (property "Value" "VS_STAT" (at 106.68 99.0599 90) (effects (font (size 1.27 1.27)) (justify left)))
  (property "Footprint" "TestPoint:TestPoint_Pad_2.0x2.0mm" (at 111.76 92.71 0) (effects (font (size 1.27 1.27)) (hide yes)))
  (property "Datasheet" "~" (at 111.76 92.71 0) (effects (font (size 1.27 1.27)) (hide yes)))
  (property "Description" "" (at 111.76 97.79 0) (effects (font (size 1.27 1.27)) (hide yes)))
  (property "JLCPCB" "" (at 111.76 97.79 0) (effects (font (size 1.27 1.27)) (hide yes)))
  (pin "1"))
 (symbol
  (lib_id "Connector:TestPoint")
  (at 33.02 85.09 90)
  (unit 1)
  (exclude_from_sim no)
  (in_bom no)
  (on_board yes)
  (dnp no)
  (property "Reference" "JP4" (at 27.94 83.8199 90) (effects (font (size 1.27 1.27)) (justify left)))
  (property "Value" "5V" (at 27.94 86.3599 90) (effects (font (size 1.27 1.27)) (justify left)))
  (property "Footprint" "!OSCRMisc:Header - VSELECT - Switch Pad" (at 33.02 80.01 0) (effects (font (size 1.27 1.27)) (hide yes)))
  (property "Datasheet" "~" (at 33.02 80.01 0) (effects (font (size 1.27 1.27)) (hide yes)))
  (property "Description" "" (at 33.02 85.09 0) (effects (font (size 1.27 1.27)) (hide yes)))
  (property "JLCPCB" "" (at 33.02 85.09 0) (effects (font (size 1.27 1.27)) (hide yes)))
  (pin "1"))
 (symbol
  (lib_id "power:+5V")
  (at 48.26 82.55 0)
  (unit 1)
  (exclude_from_sim no)
  (in_bom yes)
  (on_board yes)
  (dnp no)
  (property "Reference" "#PWR0104" (at 48.26 86.36 0) (effects (font (size 1.27 1.27)) (hide yes)))
  (property "Value" "+5V" (at 48.26 78.74 0) (effects (font (size 1.27 1.27))))
  (property "Footprint" "" (at 48.26 82.55 0) (effects (font (size 1.27 1.27)) (hide yes)))
  (property "Datasheet" "" (at 48.26 82.55 0) (effects (font (size 1.27 1.27)) (hide yes)))
  (property "Description" "Power symbol creates a global label with name \"+5V\"" (at 48.26 82.55 0) (effects (font (size 1.27 1.27)) (hide yes)))
  (pin "1"))
 (symbol
  (lib_id "Connector:TestPoint")
  (at 33.02 97.79 90)
  (unit 1)
  (exclude_from_sim no)
  (in_bom no)
  (on_board yes)
  (dnp no)
  (fields_autoplaced yes)
  (property "Reference" "JP3" (at 27.94 96.5199 90) (effects (font (size 1.27 1.27)) (justify left)))
  (property "Value" "3.3V" (at 27.94 99.0599 90) (effects (font (size 1.27 1.27)) (justify left)))
  (property "Footprint" "!OSCRMisc:Header - VSELECT - Switch Pad" (at 33.02 92.71 0) (effects (font (size 1.27 1.27)) (hide yes)))
  (property "Datasheet" "~" (at 33.02 92.71 0) (effects (font (size 1.27 1.27)) (hide yes)))
  (property "Description" "" (at 33.02 97.79 0) (effects (font (size 1.27 1.27)) (hide yes)))
  (property "JLCPCB" "" (at 33.02 97.79 0) (effects (font (size 1.27 1.27)) (hide yes)))
  (pin "1"))
 (symbol
  (lib_id "power:PWR_FLAG")
  (at 35.56 85.09 180)
  (unit 1)
  (exclude_from_sim no)
  (in_bom yes)
  (on_board yes)
  (dnp no)
  (fields_autoplaced yes)
  (property "Reference" "#FLG0101" (at 35.56 86.995 0) (effects (font (size 1.27 1.27)) (hide yes)))
  (property "Value" "PWR_FLAG" (at 35.5601 88.9 90) (effects (font (size 1.27 1.27)) (justify left) (hide yes)))
  (property "Footprint" "" (at 35.56 85.09 0) (effects (font (size 1.27 1.27)) (hide yes)))
  (property "Datasheet" "~" (at 35.56 85.09 0) (effects (font (size 1.27 1.27)) (hide yes)))
  (property "Description" "Special symbol for telling ERC where power comes from" (at 35.56 85.09 0) (effects (font (size 1.27 1.27)) (hide yes)))
  (property "JLCPCB" "" (at 35.56 85.09 0) (effects (font (size 1.27 1.27)) (hide yes)))
  (pin "1"))
 (symbol
  (lib_id "power:VCC")
  (at 91.44 27.94 0)
  (unit 1)
  (exclude_from_sim no)
  (in_bom yes)
  (on_board yes)
  (dnp no)
  (property "Reference" "#PWR05" (at 91.44 31.75 0) (effects (font (size 1.27 1.27)) (hide yes)))
  (property "Value" "VCC" (at 91.44 24.13 0) (effects (font (size 1.27 1.27))))
  (property "Footprint" "" (at 91.44 27.94 0) (effects (font (size 1.27 1.27)) (hide yes)))
  (property "Datasheet" "" (at 91.44 27.94 0) (effects (font (size 1.27 1.27)) (hide yes)))
  (property "Description" "Power symbol creates a global label with name \"VCC\"" (at 91.44 27.94 0) (effects (font (size 1.27 1.27)) (hide yes)))
  (pin "1"))
 (symbol
  (lib_id "power:+3.3V")
  (at 48.26 95.25 0)
  (unit 1)
  (exclude_from_sim no)
  (in_bom yes)
  (on_board yes)
  (dnp no)
  (property "Reference" "#PWR0103" (at 48.26 99.06 0) (effects (font (size 1.27 1.27)) (hide yes)))
  (property "Value" "+3.3V" (at 48.26 91.44 0) (effects (font (size 1.27 1.27))))
  (property "Footprint" "" (at 48.26 95.25 0) (effects (font (size 1.27 1.27)) (hide yes)))
  (property "Datasheet" "" (at 48.26 95.25 0) (effects (font (size 1.27 1.27)) (hide yes)))
  (property "Description" "Power symbol creates a global label with name \"+3.3V\"" (at 48.26 95.25 0) (effects (font (size 1.27 1.27)) (hide yes)))
  (pin "1"))
 (symbol
  (lib_id "Device:C_Small")
  (at 54.61 30.48 0)
  (unit 1)
  (exclude_from_sim no)
  (in_bom yes)
  (on_board yes)
  (dnp no)
  (fields_autoplaced yes)
  (property "Reference" "C1" (at 52.07 29.2162 0) (effects (font (size 1.27 1.27)) (justify right)))
  (property "Value" "0.1u" (at 52.07 31.7562 0) (effects (font (size 1.27 1.27)) (justify right)))
  (property "Footprint" "Capacitor_SMD:C_0402_1005Metric_Pad0.74x0.62mm_HandSolder" (at 54.61 30.48 0) (effects (font (size 1.27 1.27)) (hide yes)))
  (property "Datasheet" "~" (at 54.61 30.48 0) (effects (font (size 1.27 1.27)) (hide yes)))
  (property "Description" "Unpolarized capacitor, small symbol" (at 54.61 30.48 0) (effects (font (size 1.27 1.27)) (hide yes)))
  (property "LCSC" "C1525" (at 54.61 30.48 0) (effects (font (size 1.27 1.27)) (hide yes)))
  (property "Part" "CL05B104KO5NNNC" (at 54.61 30.48 0) (effects (font (size 1.27 1.27)) (hide yes)))
  (pin "1")
  (pin "2"))
 (symbol
  (lib_id "power:PWR_FLAG")
  (at 35.56 97.79 180)
  (unit 1)
  (exclude_from_sim no)
  (in_bom yes)
  (on_board yes)
  (dnp no)
  (fields_autoplaced yes)
  (property "Reference" "#FLG0102" (at 35.56 99.695 0) (effects (font (size 1.27 1.27)) (hide yes)))
  (property "Value" "PWR_FLAG" (at 35.5601 101.6 90) (effects (font (size 1.27 1.27)) (justify left) (hide yes)))
  (property "Footprint" "" (at 35.56 97.79 0) (effects (font (size 1.27 1.27)) (hide yes)))
  (property "Datasheet" "~" (at 35.56 97.79 0) (effects (font (size 1.27 1.27)) (hide yes)))
  (property "Description" "Special symbol for telling ERC where power comes from" (at 35.56 97.79 0) (effects (font (size 1.27 1.27)) (hide yes)))
  (property "JLCPCB" "" (at 35.56 97.79 0) (effects (font (size 1.27 1.27)) (hide yes)))
  (pin "1"))
 (symbol
  (lib_id "power:PWR_FLAG")
  (at 72.39 85.09 180)
  (unit 1)
  (exclude_from_sim no)
  (in_bom yes)
  (on_board yes)
  (dnp no)
  (fields_autoplaced yes)
  (property "Reference" "#FLG0103" (at 72.39 86.995 0) (effects (font (size 1.27 1.27)) (hide yes)))
  (property "Value" "PWR_FLAG" (at 72.3901 88.9 90) (effects (font (size 1.27 1.27)) (justify left) (hide yes)))
  (property "Footprint" "" (at 72.39 85.09 0) (effects (font (size 1.27 1.27)) (hide yes)))
  (property "Datasheet" "~" (at 72.39 85.09 0) (effects (font (size 1.27 1.27)) (hide yes)))
  (property "Description" "Special symbol for telling ERC where power comes from" (at 72.39 85.09 0) (effects (font (size 1.27 1.27)) (hide yes)))
  (property "JLCPCB" "" (at 72.39 85.09 0) (effects (font (size 1.27 1.27)) (hide yes)))
  (pin "1"))
 (symbol
  (lib_id "power:GND")
  (at 85.09 87.63 0)
  (unit 1)
  (exclude_from_sim no)
  (in_bom yes)
  (on_board yes)
  (dnp no)
  (property "Reference" "#PWR0105" (at 85.09 93.98 0) (effects (font (size 1.27 1.27)) (hide yes)))
  (property "Value" "GND" (at 85.09 91.44 0) (effects (font (size 1.27 1.27))))
  (property "Footprint" "" (at 85.09 87.63 0) (effects (font (size 1.27 1.27)) (hide yes)))
  (property "Datasheet" "" (at 85.09 87.63 0) (effects (font (size 1.27 1.27)) (hide yes)))
  (property "Description" "Power symbol creates a global label with name \"GND\" , ground" (at 85.09 87.63 0) (effects (font (size 1.27 1.27)) (hide yes)))
  (pin "1"))
 (symbol
  (lib_id "power:+5V")
  (at 24.13 27.94 0)
  (unit 1)
  (exclude_from_sim no)
  (in_bom yes)
  (on_board yes)
  (dnp no)
  (property "Reference" "#PWR03" (at 24.13 31.75 0) (effects (font (size 1.27 1.27)) (hide yes)))
  (property "Value" "+5V" (at 24.13 24.13 0) (effects (font (size 1.27 1.27))))
  (property "Footprint" "" (at 24.13 27.94 0) (effects (font (size 1.27 1.27)) (hide yes)))
  (property "Datasheet" "" (at 24.13 27.94 0) (effects (font (size 1.27 1.27)) (hide yes)))
  (property "Description" "Power symbol creates a global label with name \"+5V\"" (at 24.13 27.94 0) (effects (font (size 1.27 1.27)) (hide yes)))
  (pin "1"))
 (sheet_instances
  (path ""
   (page "1"))))
